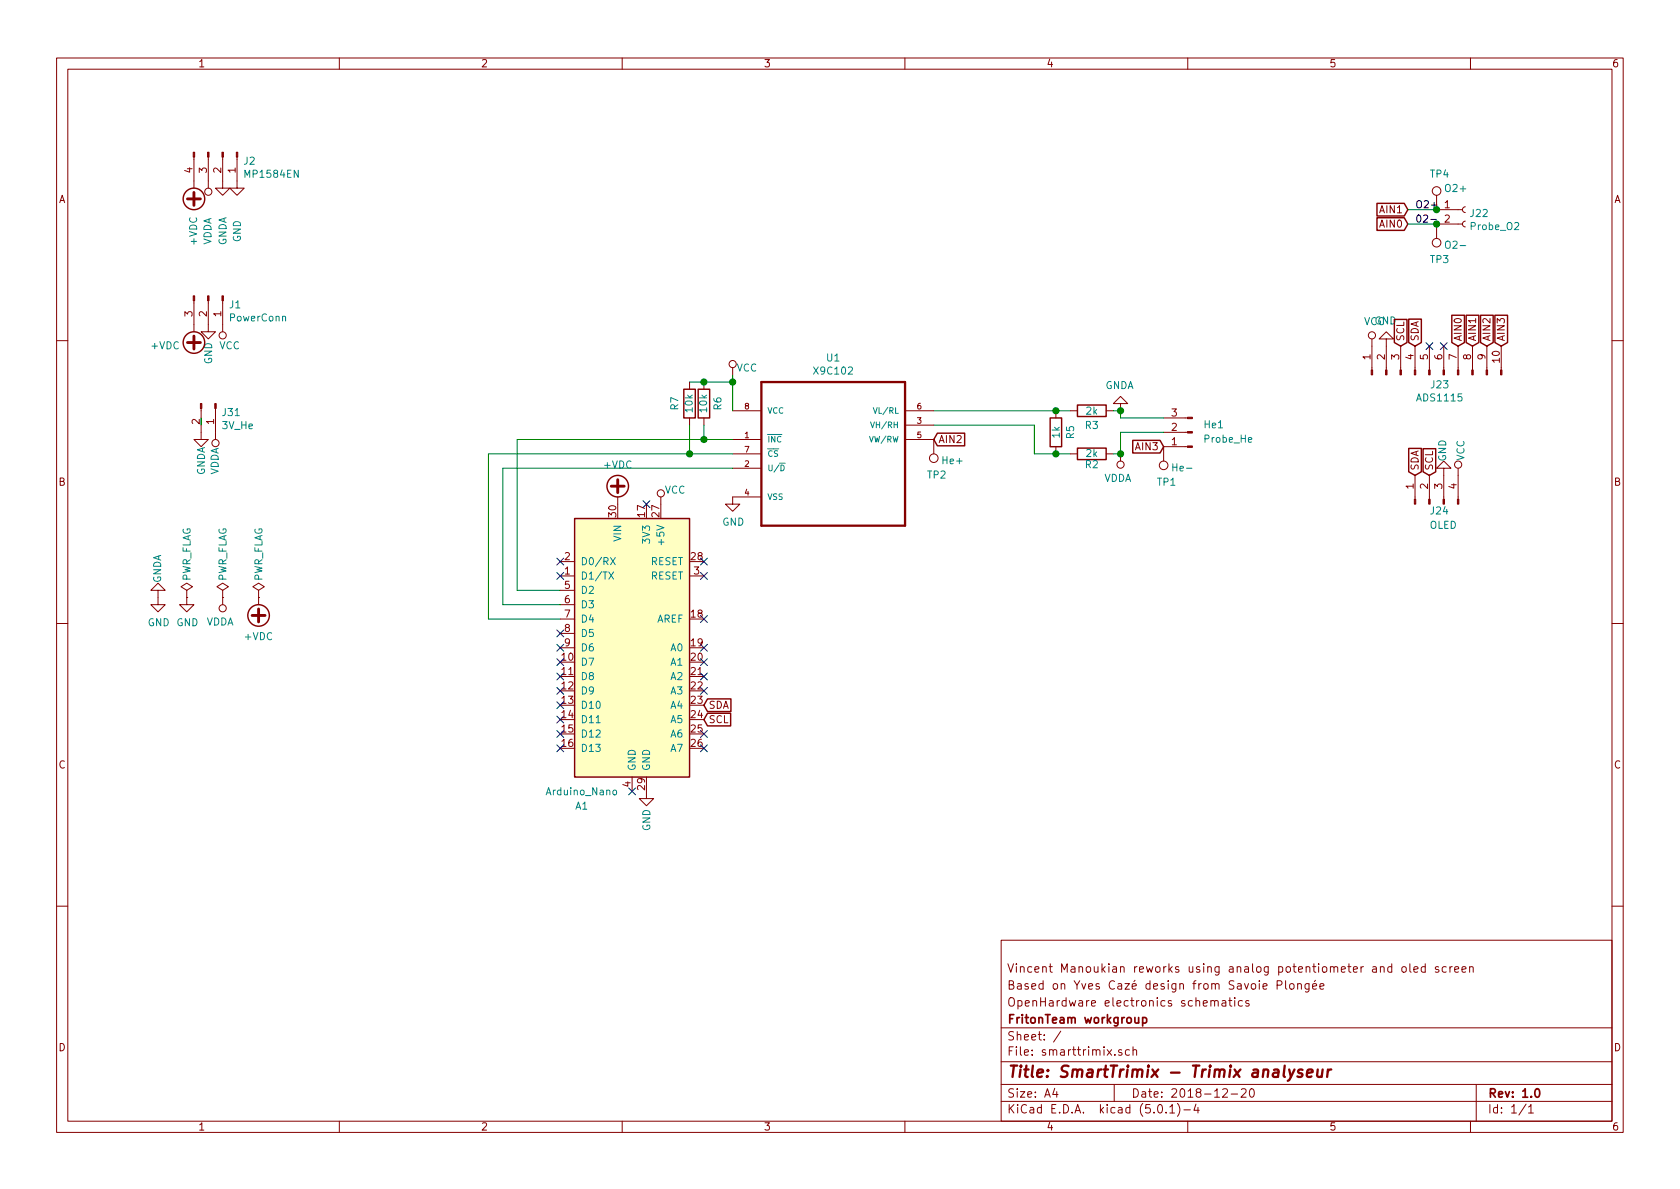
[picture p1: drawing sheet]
EESchema Schematic File Version 4
LIBS:smarttrimix-cache
EELAYER 26 0
EELAYER END
$Descr A4 11693 8268
encoding utf-8
Sheet 1 1
Title "SmartTrimix - Trimix analyseur"
Date "2018-12-20"
Rev "1.0"
Comp "FritonTeam workgroup"
Comment1 "OpenHardware electronics schematics"
Comment2 "Based on Yves Cazé design from Savoie Plongée"
Comment3 "Vincent Manoukian reworks using analog potentiometer and oled screen"
Comment4 ""
$EndDescr
$Comp
L Device:R R3
U 1 1
P 7600 2850
F 0 "R3" V 7700 2850 50  0000 C CNN
F 1 "2k" V 7600 2850 50  0000 C CNN
F 2 "Resistor_THT:R_Axial_DIN0207_L6.3mm_D2.5mm_P10.16mm_Horizontal" V 7530 2850 50  0001 C CNN
F 3 "~" H 7600 2850 50  0001 C CNN
	1    7600 2850
	0    1    1    0   
$EndComp
$Comp
L Device:R R2
U 1 1
P 7600 3150
F 0 "R2" V 7550 3150 50  0000 C BNN
F 1 "2k" V 7600 3150 50  0000 C CNN
F 2 "Resistor_THT:R_Axial_DIN0207_L6.3mm_D2.5mm_P10.16mm_Horizontal" V 7530 3150 50  0001 C CNN
F 3 "~" H 7600 3150 50  0001 C CNN
	1    7600 3150
	0    -1   -1   0   
$EndComp
$Comp
L smarttrimix-rescue:X9C102PIZ-X9C102PIZ U1
U 1 1
P 5800 3050
F 0 "U1" H 5800 3620 50  0000 C CNN
F 1 "X9C102" H 5800 3529 50  0000 C CNN
F 2 "X9C102PIZ:DIP254P762X533-8" H 5800 3050 50  0001 L BNN
F 3 "Unavailable" H 5800 3050 50  0001 L BNN
F 4 "X9C102 Series 100 Tap Non Volatile 1 kOhm Digital Potentiometer - PDIP-8" H 5800 3050 50  0001 L BNN "Champ4"
F 5 "PDIP-8 Intersil" H 5800 3050 50  0001 L BNN "Champ5"
F 6 "Renesas Electronics" H 5800 3050 50  0001 L BNN "Champ6"
F 7 "None" H 5800 3050 50  0001 L BNN "Champ7"
F 8 "X9C102PIZ" H 5800 3050 50  0001 L BNN "Champ8"
	1    5800 3050
	1    0    0    -1  
$EndComp
$Comp
L Device:R R5
U 1 1
P 7350 3000
F 0 "R5" V 7450 3000 50  0000 C CNN
F 1 "1k" V 7350 3000 50  0000 C CNN
F 2 "Resistor_THT:R_Axial_DIN0207_L6.3mm_D2.5mm_P10.16mm_Horizontal" V 7280 3000 50  0001 C CNN
F 3 "~" H 7350 3000 50  0001 C CNN
	1    7350 3000
	1    0    0    -1  
$EndComp
Wire Wire Line
	7200 3150 7350 3150
Wire Wire Line
	7450 3150 7350 3150
Connection ~ 7350 3150
Wire Wire Line
	7450 2850 7350 2850
Connection ~ 7350 2850
Wire Wire Line
	7750 2850 7800 2850
Wire Wire Line
	7800 2850 7800 2900
Wire Wire Line
	7750 3150 7800 3150
Wire Wire Line
	7800 3150 7800 3000
$Comp
L Device:R R7
U 1 1
P 4800 2800
F 0 "R7" V 4900 2800 50  0000 C CNN
F 1 "10k" V 4800 2800 50  0000 C CNN
F 2 "Resistor_THT:R_Axial_DIN0207_L6.3mm_D2.5mm_P10.16mm_Horizontal" V 4730 2800 50  0001 C CNN
F 3 "~" H 4800 2800 50  0001 C CNN
	1    4800 2800
	-1   0    0    1   
$EndComp
$Comp
L Device:R R6
U 1 1
P 4900 2800
F 0 "R6" V 4800 2800 50  0000 C CNN
F 1 "10k" V 4900 2800 50  0000 C CNN
F 2 "Resistor_THT:R_Axial_DIN0207_L6.3mm_D2.5mm_P10.16mm_Horizontal" V 4830 2800 50  0001 C CNN
F 3 "~" H 4900 2800 50  0001 C CNN
	1    4900 2800
	-1   0    0    1   
$EndComp
$Comp
L power:VDDA #PWR0104
U 1 1
P 7800 3150
F 0 "#PWR0104" H 7800 3000 50  0001 C CNN
F 1 "VDDA" H 7818 3323 50  0000 C CNN
F 2 "" H 7800 3150 50  0001 C CNN
F 3 "" H 7800 3150 50  0001 C CNN
	1    7800 3150
	-1   0    0    1   
$EndComp
$Comp
L power:VCC #PWR0105
U 1 1
P 5100 2600
F 0 "#PWR0105" H 5100 2450 50  0001 C CNN
F 1 "VCC" H 5200 2650 50  0000 C CNN
F 2 "" H 5100 2600 50  0001 C CNN
F 3 "" H 5100 2600 50  0001 C CNN
	1    5100 2600
	1    0    0    -1  
$EndComp
$Comp
L power:GND #PWR0108
U 1 1
P 5100 3450
F 0 "#PWR0108" H 5100 3200 50  0001 C CNN
F 1 "GND" H 5105 3277 50  0000 C CNN
F 2 "" H 5100 3450 50  0001 C CNN
F 3 "" H 5100 3450 50  0001 C CNN
	1    5100 3450
	1    0    0    -1  
$EndComp
Wire Wire Line
	5100 2600 5100 2650
Wire Wire Line
	4800 2650 4900 2650
Wire Wire Line
	4900 2650 5100 2650
Connection ~ 4900 2650
Connection ~ 5100 2650
Wire Wire Line
	5100 2650 5100 2850
Wire Wire Line
	5100 3050 4900 3050
Wire Wire Line
	4900 2950 4900 3050
Connection ~ 4900 3050
Wire Wire Line
	4800 2950 4800 3150
Connection ~ 4800 3150
Wire Wire Line
	4800 3150 5100 3150
$Comp
L power:PWR_FLAG #FLG0104
U 1 1
P 1550 4150
F 0 "#FLG0104" H 1550 4225 50  0001 C CNN
F 1 "PWR_FLAG" V 1550 4450 50  0000 C CNN
F 2 "" H 1550 4150 50  0001 C CNN
F 3 "~" H 1550 4150 50  0001 C CNN
	1    1550 4150
	1    0    0    -1  
$EndComp
$Comp
L power:VDDA #PWR0109
U 1 1
P 1550 4150
F 0 "#PWR0109" H 1550 4000 50  0001 C CNN
F 1 "VDDA" H 1567 4323 50  0000 C CNN
F 2 "" H 1550 4150 50  0001 C CNN
F 3 "" H 1550 4150 50  0001 C CNN
	1    1550 4150
	-1   0    0    1   
$EndComp
$Comp
L Connector:Conn_01x10_Male J23
U 1 1
P 9950 2600
F 0 "J23" V 9878 2527 50  0000 C CNN
F 1 "ADS1115" V 9787 2527 50  0000 C CNN
F 2 "Connector_PinSocket_2.54mm:PinSocket_1x10_P2.54mm_Vertical" H 9950 2600 50  0001 C CNN
F 3 "~" H 9950 2600 50  0001 C CNN
	1    9950 2600
	0    -1   -1   0   
$EndComp
$Comp
L power:VCC #PWR0110
U 1 1
P 4600 3500
F 0 "#PWR0110" H 4600 3350 50  0001 C CNN
F 1 "VCC" H 4700 3600 50  0000 C CNN
F 2 "" H 4600 3500 50  0001 C CNN
F 3 "" H 4600 3500 50  0001 C CNN
	1    4600 3500
	1    0    0    -1  
$EndComp
$Comp
L power:GND #PWR0111
U 1 1
P 4500 5500
F 0 "#PWR0111" H 4500 5250 50  0001 C CNN
F 1 "GND" V 4500 5300 50  0000 C CNN
F 2 "" H 4500 5500 50  0001 C CNN
F 3 "" H 4500 5500 50  0001 C CNN
	1    4500 5500
	1    0    0    -1  
$EndComp
$Comp
L power:VCC #PWR0112
U 1 1
P 9550 2400
F 0 "#PWR0112" H 9550 2250 50  0001 C CNN
F 1 "VCC" H 9567 2573 50  0000 C CNN
F 2 "" H 9550 2400 50  0001 C CNN
F 3 "" H 9550 2400 50  0001 C CNN
	1    9550 2400
	1    0    0    -1  
$EndComp
$Comp
L power:GND #PWR0113
U 1 1
P 9650 2400
F 0 "#PWR0113" H 9650 2150 50  0001 C CNN
F 1 "GND" H 9655 2227 50  0000 C CNN
F 2 "" H 9650 2400 50  0001 C CNN
F 3 "" H 9650 2400 50  0001 C CNN
	1    9650 2400
	-1   0    0    1   
$EndComp
Text GLabel 10350 2400 1    50   Input ~ 0
AIN2
Text GLabel 10250 2400 1    50   Input ~ 0
AIN1
Text GLabel 10150 2400 1    50   Input ~ 0
AIN0
Text GLabel 10450 2400 1    50   Input ~ 0
AIN3
Text GLabel 9800 1550 0    50   Input ~ 0
AIN0
Text GLabel 9800 1450 0    50   Input ~ 0
AIN1
Text GLabel 9850 2400 1    50   Input ~ 0
SDA
Text GLabel 9750 2400 1    50   Input ~ 0
SCL
$Comp
L power:GNDA #PWR0102
U 1 1
P 1400 3000
F 0 "#PWR0102" H 1400 2750 50  0001 C CNN
F 1 "GNDA" V 1400 2800 50  0000 C CNN
F 2 "" H 1400 3000 50  0001 C CNN
F 3 "" H 1400 3000 50  0001 C CNN
	1    1400 3000
	1    0    0    -1  
$EndComp
$Comp
L Connector:Conn_01x02_Male J31
U 1 1
P 1500 2800
F 0 "J31" V 1560 2840 50  0000 L CNN
F 1 "3V_He" V 1651 2840 50  0000 L CNN
F 2 "Connector_JST:JST_EH_B02B-EH-A_1x02_P2.50mm_Vertical" H 1500 2800 50  0001 C CNN
F 3 "~" H 1500 2800 50  0001 C CNN
	1    1500 2800
	0    1    1    0   
$EndComp
Wire Wire Line
	1400 2950 1400 2900
$Comp
L power:GNDA #PWR0103
U 1 1
P 7800 2850
F 0 "#PWR0103" H 7800 2600 50  0001 C CNN
F 1 "GNDA" H 7805 2677 50  0000 C CNN
F 2 "" H 7800 2850 50  0001 C CNN
F 3 "" H 7800 2850 50  0001 C CNN
	1    7800 2850
	-1   0    0    1   
$EndComp
Wire Wire Line
	7200 3150 7200 2950
$Comp
L Connector:Conn_01x02_Female J22
U 1 1
P 10200 1450
F 0 "J22" H 10227 1426 50  0000 L CNN
F 1 "Probe_O2" H 10227 1335 50  0000 L CNN
F 2 "Connector_JST:JST_EH_B02B-EH-A_1x02_P2.50mm_Vertical" H 10200 1450 50  0001 C CNN
F 3 "~" H 10200 1450 50  0001 C CNN
	1    10200 1450
	1    0    0    -1  
$EndComp
Wire Wire Line
	10000 1450 9800 1450
Wire Wire Line
	10000 1550 9800 1550
Text Label 9850 1450 0    50   ~ 0
O2+
Text Label 9850 1550 0    50   ~ 0
02-
Text GLabel 6500 3050 2    50   Input ~ 0
AIN2
Text GLabel 8100 3100 0    50   Input ~ 0
AIN3
NoConn ~ 10050 2400
NoConn ~ 9950 2400
Wire Wire Line
	6500 2850 7350 2850
Wire Wire Line
	6500 2950 7200 2950
$Comp
L MCU_Module:Arduino_Nano_v3.x A1
U 1 1
P 4400 4500
F 0 "A1" H 4050 3400 50  0000 C CNN
F 1 "Arduino_Nano" H 4050 3500 50  0000 C CNN
F 2 "ArduinoNano:Arduino_Nano" H 4550 3550 50  0001 L CNN
F 3 "http://www.mouser.com/pdfdocs/Gravitech_Arduino_Nano3_0.pdf" H 4400 3500 50  0001 C CNN
	1    4400 4500
	1    0    0    -1  
$EndComp
Wire Wire Line
	3600 3050 4900 3050
Wire Wire Line
	3600 4100 3900 4100
Wire Wire Line
	3600 3050 3600 4100
Wire Wire Line
	3500 3250 3500 4200
Wire Wire Line
	3500 4200 3900 4200
Wire Wire Line
	3500 3250 5100 3250
Wire Wire Line
	3400 3150 3400 4300
Wire Wire Line
	3400 4300 3900 4300
Wire Wire Line
	3400 3150 4800 3150
Text GLabel 4900 4900 2    50   Input ~ 0
SDA
Text GLabel 4900 5000 2    50   Input ~ 0
SCL
$Comp
L power:GND #PWR0107
U 1 1
P 1300 4150
F 0 "#PWR0107" H 1300 3900 50  0001 C CNN
F 1 "GND" H 1305 3977 50  0000 C CNN
F 2 "" H 1300 4150 50  0001 C CNN
F 3 "" H 1300 4150 50  0001 C CNN
	1    1300 4150
	1    0    0    -1  
$EndComp
$Comp
L power:PWR_FLAG #FLG0102
U 1 1
P 1300 4150
F 0 "#FLG0102" H 1300 4225 50  0001 C CNN
F 1 "PWR_FLAG" V 1300 4450 50  0000 C CNN
F 2 "" H 1300 4150 50  0001 C CNN
F 3 "~" H 1300 4150 50  0001 C CNN
	1    1300 4150
	1    0    0    -1  
$EndComp
NoConn ~ 4500 3500
NoConn ~ 3900 3900
NoConn ~ 3900 4000
NoConn ~ 3900 4400
NoConn ~ 3900 4500
NoConn ~ 3900 4600
NoConn ~ 3900 4700
NoConn ~ 3900 4800
NoConn ~ 3900 4900
NoConn ~ 3900 5000
NoConn ~ 3900 5100
NoConn ~ 3900 5200
NoConn ~ 4400 5500
NoConn ~ 4900 5200
NoConn ~ 4900 5100
NoConn ~ 4900 4800
NoConn ~ 4900 4700
NoConn ~ 4900 4600
NoConn ~ 4900 4500
NoConn ~ 4900 4300
NoConn ~ 4900 4000
NoConn ~ 4900 3900
$Comp
L Connector:Conn_01x03_Male He1
U 1 1
P 8300 3000
F 0 "He1" H 8150 2950 50  0000 C CNN
F 1 "Probe_He" H 8050 3050 50  0000 C CNN
F 2 "Connector_JST:JST_EH_B03B-EH-A_1x03_P2.50mm_Vertical" H 8300 3000 50  0001 C CNN
F 3 "~" H 8300 3000 50  0001 C CNN
	1    8300 3000
	-1   0    0    1   
$EndComp
Wire Wire Line
	7800 3000 8100 3000
Connection ~ 7800 3150
Connection ~ 7800 2850
Wire Wire Line
	7800 2900 8100 2900
$Comp
L power:GND #PWR0106
U 1 1
P 1100 4150
F 0 "#PWR0106" H 1100 3900 50  0001 C CNN
F 1 "GND" H 1105 3977 50  0000 C CNN
F 2 "" H 1100 4150 50  0001 C CNN
F 3 "" H 1100 4150 50  0001 C CNN
	1    1100 4150
	1    0    0    -1  
$EndComp
$Comp
L power:GNDA #PWR0115
U 1 1
P 1100 4150
F 0 "#PWR0115" H 1100 3900 50  0001 C CNN
F 1 "GNDA" V 1100 3950 50  0000 C CNN
F 2 "" H 1100 4150 50  0001 C CNN
F 3 "" H 1100 4150 50  0001 C CNN
	1    1100 4150
	-1   0    0    1   
$EndComp
$Comp
L Connector:Conn_01x04_Male J24
U 1 1
P 9950 3500
F 0 "J24" V 9900 3500 50  0000 R CNN
F 1 "OLED" V 9800 3500 50  0000 R CNN
F 2 "Connector_JST:JST_EH_B04B-EH-A_1x04_P2.50mm_Vertical" H 9950 3500 50  0001 C CNN
F 3 "~" H 9950 3500 50  0001 C CNN
	1    9950 3500
	0    -1   -1   0   
$EndComp
$Comp
L power:VCC #PWR0116
U 1 1
P 10150 3300
F 0 "#PWR0116" H 10150 3150 50  0001 C CNN
F 1 "VCC" V 10167 3473 50  0000 C CNN
F 2 "" H 10150 3300 50  0001 C CNN
F 3 "" H 10150 3300 50  0001 C CNN
	1    10150 3300
	1    0    0    -1  
$EndComp
$Comp
L power:GND #PWR0117
U 1 1
P 10050 3300
F 0 "#PWR0117" H 10050 3050 50  0001 C CNN
F 1 "GND" V 10055 3127 50  0000 C CNN
F 2 "" H 10050 3300 50  0001 C CNN
F 3 "" H 10050 3300 50  0001 C CNN
	1    10050 3300
	-1   0    0    1   
$EndComp
Text GLabel 9850 3300 1    50   Input ~ 0
SDA
Text GLabel 9950 3300 1    50   Input ~ 0
SCL
$Comp
L Connector:TestPoint TP2
U 1 1
P 6500 3050
F 0 "TP2" H 6550 3300 50  0000 R CNN
F 1 "He+" H 6450 3200 50  0000 R CNN
F 2 "TestPoint:TestPoint_THTPad_D1.0mm_Drill0.5mm" H 6700 3050 50  0001 C CNN
F 3 "~" H 6700 3050 50  0001 C CNN
	1    6500 3050
	-1   0    0    1   
$EndComp
$Comp
L Connector:TestPoint TP1
U 1 1
P 8100 3100
F 0 "TP1" H 8150 3350 50  0000 R CNN
F 1 "He-" H 8050 3250 50  0000 R CNN
F 2 "TestPoint:TestPoint_THTPad_D1.0mm_Drill0.5mm" H 8300 3100 50  0001 C CNN
F 3 "~" H 8300 3100 50  0001 C CNN
	1    8100 3100
	-1   0    0    1   
$EndComp
$Comp
L Connector:TestPoint TP4
U 1 1
P 10000 1450
F 0 "TP4" H 9950 1700 50  0000 L CNN
F 1 "O2+" H 10050 1600 50  0000 L CNN
F 2 "TestPoint:TestPoint_THTPad_D1.0mm_Drill0.5mm" H 10200 1450 50  0001 C CNN
F 3 "~" H 10200 1450 50  0001 C CNN
	1    10000 1450
	1    0    0    -1  
$EndComp
$Comp
L Connector:TestPoint TP3
U 1 1
P 10000 1550
F 0 "TP3" H 10050 1800 50  0000 R CNN
F 1 "O2-" H 9950 1700 50  0000 R CNN
F 2 "TestPoint:TestPoint_THTPad_D1.0mm_Drill0.5mm" H 10200 1550 50  0001 C CNN
F 3 "~" H 10200 1550 50  0001 C CNN
	1    10000 1550
	-1   0    0    1   
$EndComp
Connection ~ 10000 1450
Connection ~ 10000 1550
$Comp
L Connector:Conn_01x03_Male J1
U 1 1
P 1450 2050
F 0 "J1" V 1510 2191 50  0000 L CNN
F 1 "PowerConn" V 1601 2191 50  0000 L CNN
F 2 "Connector_JST:JST_EH_B03B-EH-A_1x03_P2.50mm_Vertical" H 1450 2050 50  0001 C CNN
F 3 "~" H 1450 2050 50  0001 C CNN
	1    1450 2050
	0    1    1    0   
$EndComp
$Comp
L power:VCC #PWR0118
U 1 1
P 1550 2250
F 0 "#PWR0118" H 1550 2100 50  0001 C CNN
F 1 "VCC" H 1500 2400 50  0000 C CNN
F 2 "" H 1550 2250 50  0001 C CNN
F 3 "" H 1550 2250 50  0001 C CNN
	1    1550 2250
	-1   0    0    1   
$EndComp
$Comp
L power:GND #PWR0119
U 1 1
P 1450 2250
F 0 "#PWR0119" H 1450 2000 50  0001 C CNN
F 1 "GND" V 1450 2050 50  0000 C CNN
F 2 "" H 1450 2250 50  0001 C CNN
F 3 "" H 1450 2250 50  0001 C CNN
	1    1450 2250
	1    0    0    -1  
$EndComp
$Comp
L power:+VDC #PWR0120
U 1 1
P 1350 2250
F 0 "#PWR0120" H 1350 2150 50  0001 C CNN
F 1 "+VDC" H 1550 2400 50  0000 C CNN
F 2 "" H 1350 2250 50  0001 C CNN
F 3 "" H 1350 2250 50  0001 C CNN
	1    1350 2250
	-1   0    0    1   
$EndComp
$Comp
L power:+VDC #PWR0121
U 1 1
P 4300 3500
F 0 "#PWR0121" H 4300 3400 50  0001 C CNN
F 1 "+VDC" H 4300 3775 50  0000 C CNN
F 2 "" H 4300 3500 50  0001 C CNN
F 3 "" H 4300 3500 50  0001 C CNN
	1    4300 3500
	1    0    0    -1  
$EndComp
$Comp
L power:+VDC #PWR0114
U 1 1
P 1800 4150
F 0 "#PWR0114" H 1800 4050 50  0001 C CNN
F 1 "+VDC" H 1800 4425 50  0000 C CNN
F 2 "" H 1800 4150 50  0001 C CNN
F 3 "" H 1800 4150 50  0001 C CNN
	1    1800 4150
	-1   0    0    1   
$EndComp
$Comp
L power:PWR_FLAG #FLG0101
U 1 1
P 1800 4150
F 0 "#FLG0101" H 1800 4225 50  0001 C CNN
F 1 "PWR_FLAG" V 1800 4450 50  0000 C CNN
F 2 "" H 1800 4150 50  0001 C CNN
F 3 "~" H 1800 4150 50  0001 C CNN
	1    1800 4150
	1    0    0    -1  
$EndComp
$Comp
L Connector:Conn_01x04_Male J2
U 1 1
P 1550 1050
F 0 "J2" V 1610 1191 50  0000 L CNN
F 1 "MP1584EN" V 1701 1191 50  0000 L CNN
F 2 "MP1584EN:MP1584EN" H 1550 1050 50  0001 C CNN
F 3 "~" H 1550 1050 50  0001 C CNN
	1    1550 1050
	0    1    1    0   
$EndComp
$Comp
L power:GND #PWR0101
U 1 1
P 1650 1250
F 0 "#PWR0101" H 1650 1000 50  0001 C CNN
F 1 "GND" V 1650 900 50  0000 C CNN
F 2 "" H 1650 1250 50  0001 C CNN
F 3 "" H 1650 1250 50  0001 C CNN
	1    1650 1250
	1    0    0    -1  
$EndComp
$Comp
L power:+VDC #9V0101
U 1 1
P 1350 1250
F 0 "#9V0101" H 1350 1150 50  0001 C CNN
F 1 "+VDC" V 1350 1600 50  0000 C CNN
F 2 "" H 1350 1250 50  0001 C CNN
F 3 "" H 1350 1250 50  0001 C CNN
	1    1350 1250
	-1   0    0    1   
$EndComp
$Comp
L power:VDDA #PWR0122
U 1 1
P 1500 3000
F 0 "#PWR0122" H 1500 2850 50  0001 C CNN
F 1 "VDDA" V 1500 3200 50  0000 C CNN
F 2 "" H 1500 3000 50  0001 C CNN
F 3 "" H 1500 3000 50  0001 C CNN
	1    1500 3000
	-1   0    0    1   
$EndComp
$Comp
L power:GNDA #PWR0123
U 1 1
P 1550 1250
F 0 "#PWR0123" H 1550 1000 50  0001 C CNN
F 1 "GNDA" V 1550 900 50  0000 C CNN
F 2 "" H 1550 1250 50  0001 C CNN
F 3 "" H 1550 1250 50  0001 C CNN
	1    1550 1250
	1    0    0    -1  
$EndComp
$Comp
L power:VDDA #PWR0124
U 1 1
P 1450 1250
F 0 "#PWR0124" H 1450 1100 50  0001 C CNN
F 1 "VDDA" V 1450 1600 50  0000 C CNN
F 2 "" H 1450 1250 50  0001 C CNN
F 3 "" H 1450 1250 50  0001 C CNN
	1    1450 1250
	-1   0    0    1   
$EndComp
$EndSCHEMATC
